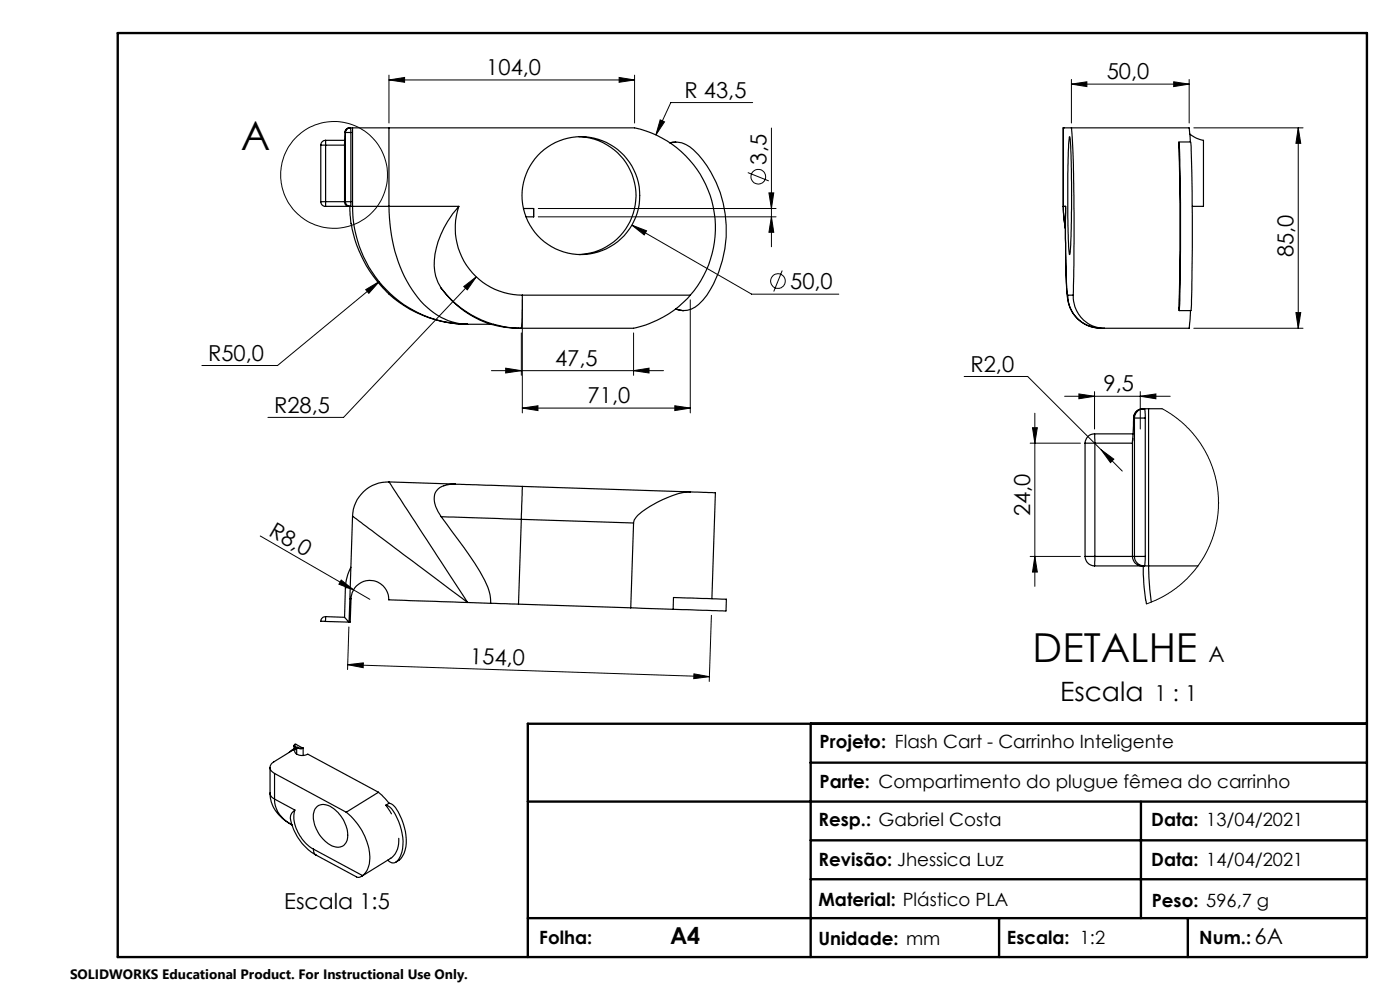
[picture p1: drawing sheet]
<svg xmlns="http://www.w3.org/2000/svg" width="297mm" height="210mm" viewBox="0 0 297 210" stroke-linecap="round" stroke-linejoin="round" font-family="sans-serif">
<g fill="none" stroke="#000" stroke-width=".21">
<path d="M82.5 17l3.3-.6v1.1zM82.5 15.9v10.2M82.5 17h52.1M131.3 16.4l3.3 .6-3.3 .5zM134.6 15.9v10.2M227.3 17.8l3.3-.5v1.1zM227.3 16.9v9.2M227.3 17.8h25M249 17.3l3.3 .5-3.3 .6zM252.3 16.9v9.2M140.1 25.4l.9 .5-1.9 2.7zM158.6 36.6l4.5 1.8"/>
<path d="M159.7 21.8h-17.4l-3.2 6.8M163.7 27.2v25.1M253.3 27.1h23.1M275.4 27.1l.5 3.3h-1zM275.4 27.1v42.5M80.5 59.7l-21.6 17.8h-16.1M101 58.7l-28.1 29.8h-16.1M114.2 46h50.4M114.2 44.2h50.4M134.1 47.8l3.1 1.2-.5 .8zM134.1 47.8l25.4 14.6h18.4M163.1 40.9h1l-.4 3.3z"/>
<path d="M163.7 46l.4 3.3h-1zM165.9 57.4l-1.8 4.4M77.6 61.4l2.9-1.7-2.3 2.5zM98.4 60.8l2.6-2.1-1.9 2.8zM104.2 78.6h36.6M107.3 78.1l3.3 .5-3.3 .5zM110.6 70.6v9M110.8 63.6v24M134.4 78.6l3.3-.5v1zM134.4 70.6v9M146.4 63.6v24M204.5 79.9h13.5l15.6 15.5"/>
<path d="M253.3 69.6h23.1M274.9 66.3h1l-.5 3.3zM110.8 86.6l3.3-.5v1zM110.8 86.6h35.6M143.2 86.1l3.2 .5-3.2 .5zM218.5 94h10.7M219 90.7h1.1l-.6 3.3zM219.5 87.7v36.7M225.8 84.1h22.4M228.9 83.6l3.3 .5-3.3 .5zM232.2 83.1v7.9M233.6 95.4l2.7 2-.7 .7z"/>
<path d="M233.6 95.4l4.5 4.5M241.9 84.1l3.3-.5v1zM241.9 83.1v7.9M246.5 86.7l2.1 1.2 2.9 2.4 2.6 2.9 1.8 2.9 1.3 3.1 .9 2.9 .4 3.3-.1 3.5-.6 3.5-1.2 3.4-1.2 2.3-1.9 2.8-2.4 2.5-2.6 2.1-3.2 1.8-2.1 .8M55.2 113.7l19.8 11.4M218.5 118h10.7M219.5 118l.6 3.3h-1.1zM72.4 123l2.6 2.1-3.1-1.2zM74 133l-.3 9M75 125.1l3.5 2M150.9 130.5l-.4 14.1M73.8 141l76.7 2.5"/>
<path d="M73.8 141l3.3-.4-.1 1zM147.2 142.9l3.3 .6-3.3 .5z"/>
<circle cx="70.9" cy="37.1" r="11.3"/>
<circle cx="160.9" cy="37.5" r="1.56"/>
<circle cx="165" cy="59.6" r="1.56"/>
</g>
<path d="M25 7h265v196h-265zM172 153.5v49.5M290 153.5h-178v49.5M112 170h178M172 178.3h118M172 161.8h118M242 170v24.8M112 194.8h178M172 186.5h118M211.9 194.8v8.2M252 194.8v8.2" fill="none" stroke="#000" stroke-width=".5"/>
<g fill="#000">
<path d="M72.4 123l2.6 2.1-3.1-1.2z"/>
<path d="M131.3 16.4l3.3 .6-3.3 .5zM82.5 17l3.3-.6v1.1zM134.4 78.6l3.3-.5v1zM107.3 78.1l3.3 .5-3.3 .5z"/>
<path d="M140.1 25.4l-1 3.2 1.9-2.7zM110.8 86.6l3.3-.5v1zM143.2 86.1l3.2 .5-3.2 .5zM98.4 60.8l.7 .7 1.9-2.8zM77.6 61.4l.6 .8 2.3-2.5zM134.1 47.8l2.6 2 .5-.8zM227.3 17.8l3.3-.5v1.1zM249 17.3l3.3 .5-3.3 .6zM228.9 83.6l3.3 .5-3.3 .5zM241.9 84.1l3.3-.5v1zM233.6 95.4l2 2.7 .7-.7z"/>
<path d="M275.4 27.1l.5 3.3h-1zM274.9 66.3h1l-.5 3.3zM219 90.7h1.1l-.6 3.3zM219.5 118l.6 3.3h-1.1z"/>
<path d="M163.7 46l.4 3.3h-1zM163.1 40.9h1l-.4 3.3z"/>
<path d="M147.2 142.9l3.3 .6-3.3 .5zM73.8 141l3.3-.4-.1 1z"/>
</g>
<g fill="none" stroke="#000" stroke-width=".25">
<path d="M68.1 30.8h1M68.1 30.8v12M69 29.8l.1 1M69 29.8a1.02 1.02 0 0 0-.9 1M69 29.8h4.1M69.1 30.8v12M69.1 30.8h4M73.1 30.3v.1M73.1 30.6v.2M73.1 30.8v12a.96 .96 0 0 0 .9 1M73.1 30.5v.1M73.2 28.1l-.1 2.5"/>
<path d="M73.2 28.1h.1M73.3 28.1a.92 .92 0 0 1 1.1-.9v.9M73.3 28.1h1.1M73.3 28.1v14.7M74.2 27.1a.96 .96 0 0 0-1 1M74.2 27.1h.6M74.4 28.1v14.7M74.8 27.1h7.7M74.8 27.1v16.7M82.5 27.1h52.1a21.7 21.7 0 0 1 11.8 35.5M82.5 27.1v16.7M122.8 29a12.5 12.5 0 0 1 12.1 12.5 12.5 12.5 0 0 1-12.1 12.5"/>
<path d="M142.1 30.3a4.9 4.9 0 0 1 5 1.5 24.5 24.5 0 0 1 2 31.9 4.8 4.8 0 0 1-5.7 1.8M143.3 30.2l-1.2 .1M143.3 30.1h.1M225.6 27.1h26.7l.2 3M225.6 27.1h.1M225.6 27.1v16.7M226.9 29a176.1 176.1 0 0 1 .3 21l-.3 4-.2-1.7-.2-6.2v-9.2zM227.3 27.1l.4 7.8 .1 6.6-.1 21.1M250.1 30.2a502.2 502.2 0 0 1 .1 35.7l-.1-.6a613.8 613.8 0 0 0 0-35.1zM250.1 30.1h2.5M252.4 28.4l1.3 .9 1.6 .5v14h-2.4M252.6 30.2a501.2 501.2 0 0 1 .1 35.7h-2.5"/>
<path d="M68.1 42.8a.96 .96 0 0 0 .9 1M68.1 42.8h1M69 43.8h5.8M69.1 42.8l-.1 1M69.1 42.8h4.2M73.3 42.8a.92 .92 0 0 0 1.1 .9v-.9M73.3 42.8h1.1M74.2 43.8a25.6 25.6 0 0 0 8.3 18.5M74.8 43.8h7.7M74.8 43.8a24.8 24.8 0 0 0 24.4 25M82.5 43.8a31.2 31.2 0 0 0 6.8 20.1 13.6 13.6 0 0 0 9.9 4.9M82.5 43.8h14.8"/>
<path d="M97.3 43.8a19.5 19.5 0 0 0-5.2 12.6 8.8 8.8 0 0 0 1.5 4.7M97.3 43.8a14.2 14.2 0 0 0 13.5 18.8M111.1 44.2h2.1M111.6 46h1.6M113.2 44.2v1.8M225.6 43.8l.4 4.7-.3-1.8zM225.6 43.8h.1M225.6 43.8h.5M226.1 43.8v9.7a55.2 55.2 0 0 0 .7 11.1 7.2 7.2 0 0 0 6.7 5M226.1 43.8v10.7a49.2 49.2 0 0 0 .4 8.1M82.5 62.4a25.1 25.1 0 0 0 16.7 6.4M93.6 61.1a21.1 21.1 0 0 0 10.5 7.7"/>
<path d="M93.6 61.1a20.9 20.9 0 0 0 17 8.5l.2-2.3v-4.7M99.2 68.8h4.9M110.8 62.6h35.6M143.3 65.5l1.8 .4M146.4 62.6a22.3 22.3 0 0 1-12 7h-24.4a21 21 0 0 1-5.9-.8M226.5 62.6a7 7 0 0 0 7 7M226.5 62.6h1.2M227.7 62.6a6.7 6.7 0 0 0 6.6 7M252.6 65.9l-.3 3.7h-18.8M230.2 94h2.1M230.2 94v24M232.2 92l.1 2"/>
<path d="M232.2 92a1.99 1.99 0 0 0-2 2M232.2 92h8.2M232.3 94v24M232.3 94h7.9M240.2 93.6v.4M240.2 94v24a1.99 1.99 0 0 0 2 2M240.3 93l-.1 .6M240.5 88.7l-.3 4.9M240.5 88.7h.2M240.7 88.7a1.76 1.76 0 0 1 2.2-1.9l.1 1.9M240.7 88.7h2.3M240.7 88.7v29.3"/>
<path d="M242.5 86.7a1.99 1.99 0 0 0-2 2M242.5 86.7h1.2M243 88.7v29.3M243.7 86.7h2.8M243.7 86.7v33.3M74.8 109.5l24.4 18.3M74.8 109.5l-.5 15.2M82.5 102.2l16.7 25.6M82.5 102.2a7.5 7.5 0 0 0-7.7 7.3M82.5 102.2l14.1 .5M93.6 109.6a114.3 114.3 0 0 1 9.2 13.5 10.1 10.1 0 0 1 1.3 4.9M93.6 109.6l17 .6"/>
<path d="M96.6 102.7h-.6a4 4 0 0 0-3.8 2.1l-.1 1a6.5 6.5 0 0 0 1.5 3.8M96.6 102.7l14.2 .5M110.6 110.2l23.8 .7M110.6 110.2l-.6 18M110.8 103.2l-.2 7M110.8 103.2l35.6 1.1M134.4 110.9l-.6 18M146.4 104.3a19.1 19.1 0 0 0-9.4 3.7 5.2 5.2 0 0 0-2.6 2.8v.1M146.4 104.3l5.4 .2-.8 22.5M230.2 118a2.05 2.05 0 0 0 2 2M230.2 118h2.1M232.3 118l-.1 2"/>
<path d="M232.3 118h8.4M240.7 118a1.99 1.99 0 0 0 2.1 2l.2-2M240.7 118h2.3M69 131.8l5 .2M69.1 130.8a.86 .86 0 0 0-1 1h.9M69.1 130.8l-.1 1M69.1 130.8l4 .1M73.1 130.9l.9 1.1M73.3 124.7h1M73.3 124.7l-.2 6.2M74.2 127h.3M74.2 127l-.2 5"/>
<path d="M74.3 124.7l-.1 2.3M74.4 120.3a10.8 10.8 0 0 0-1.1 4.4M74.5 127a4 4 0 0 1 4.1-3.9 4 4 0 0 1 3.9 4.1l16.7 .6M74.5 127l-.2 5h-.3M99.2 127.8l4.9 .2M104.1 128l5.9 .2M110 128.2l23.8 .7M133.8 128.9l8.9 .3M154 129.6l-11.2-.4 .1-2.5 11.2 .4-.1 2.5M232.2 120h11.5M242.5 120l.2 4.5 .5 3.6M243.7 120h10.4"/>
<path d="M243.7 120l.2 4.9 .4 2.8M62.1 159l-.8 .6M62.1 159l.1 .1M62.2 159.1l-4.1 2.5a1.31 1.31 0 0 0-.8 1.3 1.31 1.31 0 0 0 .9 1.2M62.4 158.2l.1 .2M62.4 158.2v.6M62.5 158.4l.3 .2M62.5 158.4v.3M62.8 158.6h.4M62.8 157.9h-.3l-.1 .3M62.8 157.9l-.3 .5M62.8 158.6h.2"/>
<path d="M62.8 158.6l-.7 .4M62.8 157.9l1.4 .8M62.9 158.7a.74 .74 0 0 0-.4 .9 .74 .74 0 0 0 .8 .5l1 .2 1-.3 15 8.1M62.9 158.7v1.3M63 158.6h.2M63 158.6h.1M63 158.6l-.8 .5M63.1 158.6l.8 .2 .4-.1M63.1 158.6l-.2 .1M63.2 158.6h.1M64.2 158.7h-.8M64.2 158.7h.1"/>
<path d="M64.3 158.7v1.6M57.3 168.2a7.6 7.6 0 0 0 4.6 6.7M57.3 168.2a1.39 1.39 0 0 0 .9 1.3M57.3 162.8v5.4M58.2 169.5a6.1 6.1 0 0 0 3.7 5.4M58.2 169.5l4.3 2.3M58.2 164.1v5.4M58.2 164.1l15.2 8.2M61.9 174.9v.1M62.5 171.8a2.26 2.26 0 0 0-.6 3 11.6 11.6 0 0 0 5.2 6.6M62.5 171.8a7.9 7.9 0 0 0 3.4 8l.6 .3M67.1 171.3a2.77 2.77 0 0 1 3.8 .4 7.1 7.1 0 0 1 2.7 6.6 2.23 2.23 0 0 1-3.5 1 7.3 7.3 0 0 1-3.5-6.9z"/>
<path d="M73.4 172.3a12.7 12.7 0 0 1 5 11 4 4 0 0 1-1.5 2.4M80.3 168.1l2.2 2.3M80.3 168.1l-6.9 4.2M81.8 170.8a3.4 3.4 0 0 1 2.3 2.4 10.2 10.2 0 0 1 .8 8.5 1.51 1.51 0 0 1-2.1 1.2l-.5-.5M81.8 170.8l1.2 1.8M82.5 170.4a3.5 3.5 0 0 1 2.2 2.3 10.7 10.7 0 0 1 1 8.3l-.7 1.2-1.1 .7M82.5 170.4l-.7 .4M84.6 177.8a4.5 4.5 0 0 1-1.8 4.3M66.5 180.1a1.28 1.28 0 0 0 .6 1.3M66.5 180.1l10.4 5.6M67.1 181.4l8.5 4.6a1.09 1.09 0 0 0 1.3-.3M82.9 182.1l-6.2 3.8"/>
<circle cx="123.2" cy="41.5" r="12.5"/>
</g>
<g font-size="8.5">
<text x="51.1" y="31.9">A</text>
<text x="219.1" y="140.4">DETALHE</text>
</g>
<text font-size="5.6" x="224.9" y="148.7">Escala</text>
<text font-size="4.9" x="142.1" y="200.2">A4</text>
<g font-size="4.7">
<text x="103.2" y="15.9">104,0</text>
<text x="234.8" y="16.8">50,0</text>
<text x="145.2" y="20.7">R 43,5</text>
<text x="162.6" y="34.9" transform="rotate(-90 162.6 34.9)">3,5</text>
<text x="274.4" y="54.5" transform="rotate(-90 274.4 54.5)">85,0</text>
<text x="167.6" y="61.3">50,0</text>
<text x="44.1" y="76.5">R50,0</text>
<text x="117.8" y="77.6">47,5</text>
<text x="205.9" y="78.8">R2,0</text>
<text x="234.1" y="83">9,5</text>
<text x="58.1" y="87.5">R28,5</text>
<text x="124.7" y="85.5">71,0</text>
<text x="56.8" y="113.5" transform="rotate(30 56.8 113.5)">R8,0</text>
<text x="218.5" y="109.5" transform="rotate(-90 218.5 109.5)">24,0</text>
<text x="99.7" y="140.8" transform="rotate(2 99.7 140.8)">154,0</text>
<text x="256.4" y="140.4">A</text>
<text x="244.9" y="148.6">1 : 1</text>
<text x="60.3" y="192.9">Escala 1:5</text>
<text x="266.2" y="200.2">6A</text>
</g>
<g font-size="3.9">
<text x="173.9" y="158.6">Projeto: Flash Cart - Carrinho Inteligente</text>
<text x="173.9" y="167.2">Parte: Compartimento do plugue fêmea do carrinho</text>
<text x="173.6" y="175.1">Resp.: Gabriel Costa</text>
<text x="244.2" y="175.3">Data: 13/04/2021</text>
<text x="173.6" y="183.7">Revisão: Jhessica Luz</text>
<text x="244.2" y="183.7">Data: 14/04/2021</text>
<text x="173.6" y="192.2">Material: Plástico PLA</text>
<text x="244.3" y="192.3">Peso: 596,7 g</text>
<text x="114.4" y="200.2">Folha:</text>
<text x="173.6" y="200.4">Unidade: mm</text>
<text x="213.6" y="200.2">Escala: 1:2</text>
<text x="254.4" y="200.2">Num.:</text>
</g>
<text font-size="2.9" x="14.9" y="207.6">SOLIDWORKS Educational Product. For Instructional Use Only.</text>
</svg>
